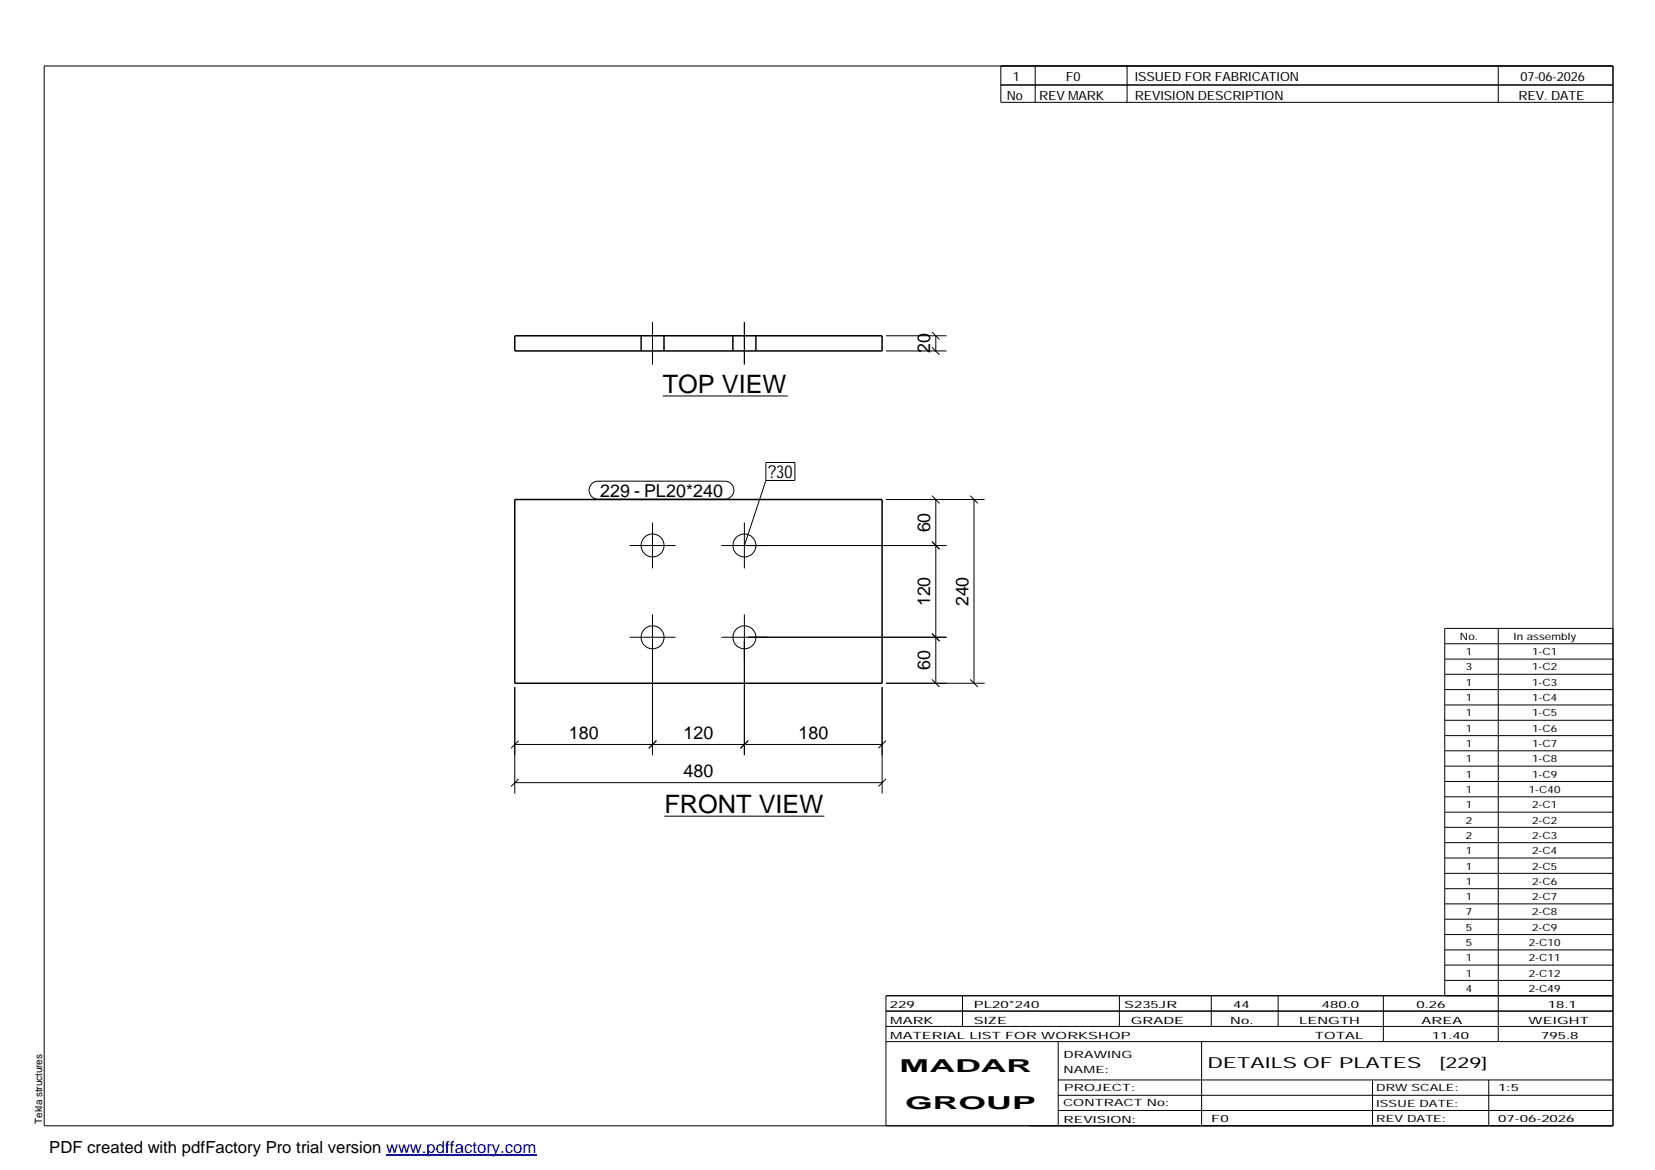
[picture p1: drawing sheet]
<svg xmlns="http://www.w3.org/2000/svg" width="420mm" height="297mm" viewBox="0 0 420 297" stroke-linecap="round" stroke-linejoin="round" font-family="sans-serif">
<g fill="none" stroke="#000" stroke-width=".25">
<path d="M11.2 16.7h398.3v269.1h-398.3zM254.1 16.7v9.3h155.4M262.8 16.7v9.3M286.1 16.7v9.3M380.4 16.7v9.3M254.1 21.6h155.4M162.8 85.2v3.9M165.7 81.8v10.7M168.6 85.2v3.9M186.1 85.2v3.9M189 81.8v10.7M191.9 85.2v3.9"/>
<path d="M224.9 89.1h15.4M224.9 85.2h15.4M236.6 88.2l1.9 1.9M236.6 84.3l1.9 1.9M237.6 85.2v3.9M168.3 100.5h31.7M194.4 117.4h7.4v4.6h-7.4zM150.2 122.8l.8-.5 .8-.1h32.2a2.29 2.29 0 0 1 2.3 2.2 2.29 2.29 0 0 1-2.3 2.3h-32.2a2.3 2.3 0 0 1-2.1-1.4 2.3 2.3 0 0 1 .5-2.5zM159.9 138.5h11.6M165.7 132.7v11.6M183.1 138.5h57.2M189 132.7v11.6"/>
<path d="M194.4 122l-5.4 16.5M224.9 126.8h25.1M236.6 137.5l1.9 1.9M236.6 125.8l1.9 2M237.6 126.8v46.7M246.3 125.8l1.9 2M247.3 126.8v46.7M165.7 156v35.7M189 156v35.7M380.4 159.5v104.9M409.5 159.5h-42.7v93.3M130.7 174.4v27.1"/>
<path d="M159.9 161.8h11.6M183.1 161.8h57.2M223.9 174.4v27.1M224.9 173.5h25.1M236.6 172.5l1.9 1.9M236.6 160.9l1.9 1.9M246.3 172.5l1.9 1.9M366.8 163.4h42.7M366.8 167.3h42.7M366.8 171.2h42.7M366.8 175.1h42.7M366.8 179h42.7"/>
<path d="M130.7 198.7h93.2M130.7 189h93.2M131.7 197.8l-1.9 1.9M131.7 188l-1.9 2M166.6 188l-1.9 2M189.9 188l-1.9 2M224.9 197.8l-1.9 1.9M224.9 188l-1.9 2M366.8 182.9h42.7M366.8 186.8h42.7M366.8 190.6h42.7M366.8 194.5h42.7"/>
<path d="M366.8 198.4h42.7M168.7 207.2h40.6M366.8 202.3h42.7M366.8 206.2h42.7M366.8 210h42.7M366.8 213.9h42.7M366.8 217.8h42.7M366.8 221.7h42.7M366.8 225.6h42.7M366.8 229.5h42.7M366.8 233.4h42.7M366.8 237.3h42.7"/>
<path d="M224.9 256.7h184.6M244.3 252.8v7.8M284.2 252.8v7.8M307.5 252.8v7.8M324.5 252.8v7.8M351.2 252.8v11.6M366.8 241.2h42.7M366.8 245h42.7M366.8 248.9h42.7M409.5 252.8h-184.6v33M224.9 264.4h184.6M224.9 260.6h184.6"/>
<path d="M268.6 264.4v21.4M268.6 274.2h140.9M268.6 278.1h140.9M305.1 264.4v21.4M348.4 274.2v11.6M378 274.2v11.6M268.6 281.9h140.9"/>
<circle cx="165.7" cy="138.5" r="2.91"/>
<circle cx="189" cy="138.5" r="2.92"/>
<circle cx="165.7" cy="161.8" r="2.91"/>
<circle cx="189" cy="161.8" r="2.92"/>
</g>
<path d="M130.7 85.2h93.2v3.9h-93.2zM130.7 126.8h93.2v46.7h-93.2z" fill="none" stroke="#000" stroke-width=".38"/>
<path d="M98 293.3h38.2" fill="none" stroke="#00f" stroke-width=".3"/>
<g font-size="6.4">
<text x="168.3" y="99.8">TOP VIEW</text>
<text x="168.7" y="206.5">FRONT VIEW</text>
</g>
<g font-size="4.5">
<text x="236.2" y="89.7" transform="rotate(-90 236.2 89.7)">20</text>
<text x="195" y="121.4">?30</text>
<text x="152.4" y="126.1">229 - PL20*240</text>
<text x="236.2" y="135.2" transform="rotate(-90 236.2 135.2)">60</text>
<text x="236.2" y="153.9" transform="rotate(-90 236.2 153.9)">120</text>
<text x="245.9" y="153.9" transform="rotate(-90 245.9 153.9)">240</text>
<text x="236.2" y="170.2" transform="rotate(-90 236.2 170.2)">60</text>
<text x="144.4" y="187.6">180</text>
<text x="173.5" y="187.6">120</text>
<text x="202.7" y="187.6">180</text>
<text x="173.5" y="197.3">480</text>
<text x="228.4" y="272.3">MADAR</text>
<text x="229.8" y="281.6">GROUP</text>
</g>
<text font-size="4.2" x="12.5" y="292.7">PDF created with pdfFactory Pro trial version www.pdffactory.com</text>
<g font-size="3.9">
<text x="306.5" y="271.3">DETAILS OF PLATES</text>
<text x="365.4" y="271.3">[229]</text>
</g>
<g font-size="3.2">
<text x="257.1" y="20.5">1</text>
<text x="270.6" y="20.5">F0</text>
<text x="288.1" y="20.5">ISSUED FOR FABRICATION</text>
<text x="386" y="20.5">07-06-2026</text>
<text x="255.6" y="25.5">No</text>
<text x="263.8" y="25.5">REV MARK</text>
<text x="288.1" y="25.5">REVISION DESCRIPTION</text>
<text x="385.5" y="25.5">REV. DATE</text>
</g>
<g font-size="2.5">
<text x="370.6" y="162.5">No.</text>
<text x="372.1" y="166.4">1</text>
<text x="384.3" y="162.5">In assembly</text>
<text x="389" y="166.4">1-C1</text>
<text x="372.1" y="170.2">3</text>
<text x="389" y="170.2">1-C2</text>
<text x="372.1" y="174.1">1</text>
<text x="372.1" y="178">1</text>
<text x="389" y="174.1">1-C3</text>
<text x="389" y="178">1-C4</text>
<text x="372.1" y="181.9">1</text>
<text x="372.1" y="185.8">1</text>
<text x="389" y="181.9">1-C5</text>
<text x="389" y="185.8">1-C6</text>
<text x="372.1" y="189.6">1</text>
<text x="389" y="189.6">1-C7</text>
<text x="372.1" y="193.5">1</text>
<text x="372.1" y="197.4">1</text>
<text x="389" y="193.5">1-C8</text>
<text x="389" y="197.4">1-C9</text>
<text x="372.1" y="201.3">1</text>
<text x="388.1" y="201.3">1-C40</text>
<text x="372.1" y="205.2">1</text>
<text x="372.1" y="209.1">2</text>
<text x="389" y="205.2">2-C1</text>
<text x="389" y="209.1">2-C2</text>
<text x="372.1" y="213">2</text>
<text x="389" y="213">2-C3</text>
<text x="372.1" y="216.9">1</text>
<text x="372.1" y="220.8">1</text>
<text x="389" y="216.9">2-C4</text>
<text x="389" y="220.8">2-C5</text>
<text x="372.1" y="224.6">1</text>
<text x="389" y="224.6">2-C6</text>
<text x="372.1" y="228.5">1</text>
<text x="372.1" y="232.4">7</text>
<text x="389" y="228.5">2-C7</text>
<text x="389" y="232.4">2-C8</text>
<text x="372.1" y="236.3">5</text>
<text x="389" y="236.3">2-C9</text>
<text x="372.1" y="240.2">5</text>
<text x="372.1" y="244.1">1</text>
<text x="388.1" y="240.2">2-C10</text>
<text x="388.1" y="244.1">2-C11</text>
<text x="372.1" y="247.9">1</text>
<text x="372.1" y="251.8">4</text>
<text x="388.1" y="247.9">2-C12</text>
<text x="388.1" y="251.8">2-C49</text>
<text x="225.9" y="255.9">229</text>
<text x="247.3" y="255.9">PL20*240</text>
<text x="285.4" y="255.9">S235JR</text>
<text x="313.1" y="255.9">44</text>
<text x="335.6" y="255.9">480.0</text>
<text x="359.6" y="255.9">0.26</text>
<text x="392.9" y="255.9">18.1</text>
<text x="226" y="263.7">MATERIAL LIST FOR WORKSHOP</text>
<text x="226" y="259.9">MARK</text>
<text x="247.2" y="259.9">SIZE</text>
<text x="287.1" y="259.9">GRADE</text>
<text x="312.3" y="259.9">No.</text>
<text x="329.8" y="259.9">LENGTH</text>
<text x="333.8" y="263.7">TOTAL</text>
<text x="360.9" y="259.9">AREA</text>
<text x="363.5" y="263.7">11.40</text>
<text x="388.1" y="259.9">WEIGHT</text>
<text x="391.3" y="263.7">795.8</text>
<text x="270" y="268.5">DRAWING</text>
<text x="270" y="272.5">NAME:</text>
<text x="269.9" y="280.9">CONTRACT No:</text>
<text x="270.2" y="277">PROJECT:</text>
<text x="349.4" y="277.1">DRW SCALE:</text>
<text x="349.4" y="281">ISSUE DATE:</text>
<text x="380.4" y="277.1">1:5</text>
<text x="10.7" y="285.4" transform="rotate(-90 10.7 285.4)">Tekla structures</text>
<text x="270" y="285">REVISION:</text>
<text x="307.5" y="284.8">F0</text>
<text x="349.4" y="284.8">REV DATE:</text>
<text x="380.4" y="284.8">07-06-2026</text>
</g>
</svg>
